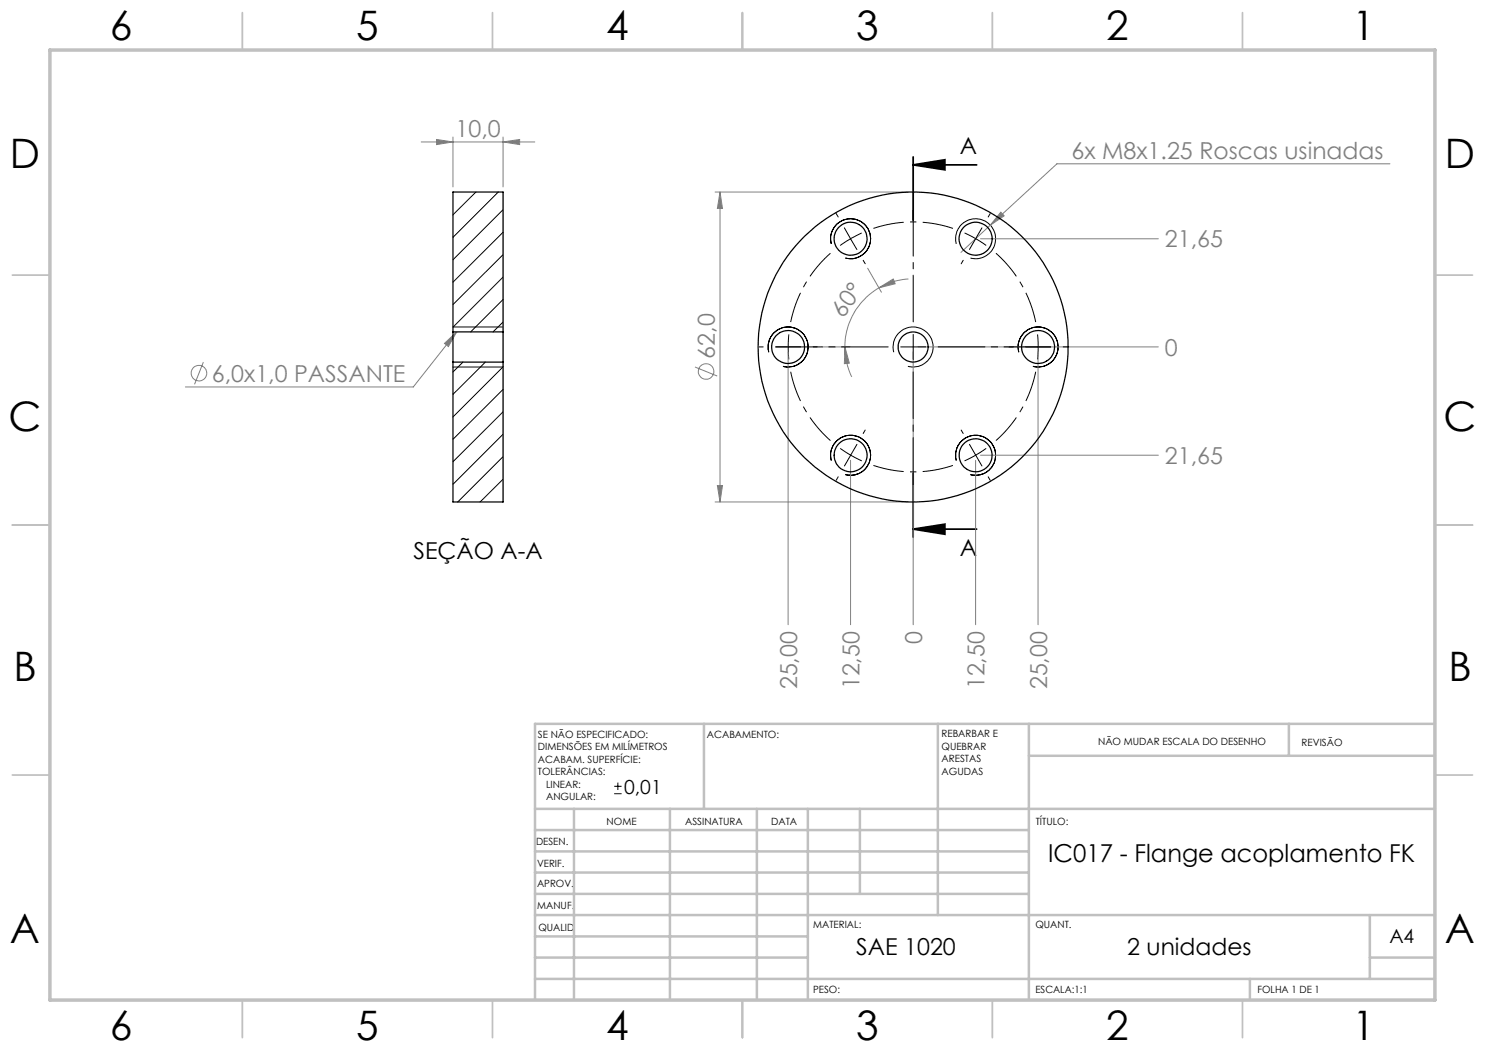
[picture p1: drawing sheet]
<svg xmlns="http://www.w3.org/2000/svg" width="297mm" height="210mm" viewBox="0 0 297 210" stroke-linecap="round" stroke-linejoin="round" font-family="sans-serif">
<g fill="none" stroke="#808080" stroke-width=".2">
<path d="M84.2 28.4h22.8M87.3 27.9l3.3 .5-3.3 .5zM90.6 27.4v10M100.6 28.4l3.3-.5v1zM100.6 27.4v10M143 38.4h38.6M144 38.4v62M144 38.4l.5 3.3h-1zM278 32.8h-66.6l-13.4 12.2M173.5 53.6l2.8 4.8M175.8 57.6l2.8-1.8 .4 1zM175.8 57.6a13.7 13.7 0 0 0-6.8 11.8"/>
<path d="M181.7 55.8a13.2 13.2 0 0 0-5.9 1.8M196.1 47.8h35.6M198 45l-5.8 5.5M200.2 42.4l.6 .8-2.8 1.8zM40.7 72.4l-1.8 4.5M88.9 68.7l2.4-2.3-1.6 2.9zM91.3 66.4l-8.6 11h-45.6M139 73.4l4.4 1.8M157.6 70.4v54.5M164.4 69.4h5.6M169 69.4l.9 3.2-1 .1zM169 69.4a13.4 13.4 0 0 0 1.4 6"/>
<path d="M182.6 70.4v54.5M183.6 69.4h48.1M207.6 70.4v54.5M143.5 97.1h1l-.5 3.3zM170.1 92.1v32.8M195.1 92.1v32.8M196.1 91h35.6M143 100.4h38.6"/>
<circle cx="39.8" cy="74.6" r="1.55"/>
<circle cx="141.2" cy="74.3" r="1.56"/>
</g>
<g fill="none" stroke="#000" stroke-width=".2">
<path d="M166.3 48.8a4 4 0 0 1 3.5-5 4 4 0 0 1 4.3 4.3 4 4 0 0 1-5 3.5M168.9 45.6l1.2 2.2M170.1 47.8l-2.1 1.3M170.1 47.8l1.3 2.1M172.3 46.6l-2.2 1.2M191.2 48.8a4 4 0 0 1 3.5-5 4 4 0 0 1 4.4 4.3 4 4 0 0 1-5 3.5M90.6 65.4h10M90.6 73.4h10M153.7 70.4a4 4 0 0 1 3.5-5 4 4 0 0 1 4.4 4.3 4 4 0 0 1-5 3.6M178.8 70.4a4 4 0 0 1 3.5-5 4 4 0 0 1 4.3 4.3 4 4 0 0 1-5 3.6M203.8 70.4a4 4 0 0 1 3.5-5 4 4 0 0 1 4.3 4.3 4 4 0 0 1-5 3.6M166.3 92.1a4 4 0 0 1 3.5-5 4 4 0 0 1 4.3 4.3 4 4 0 0 1-5 3.5"/>
<path d="M191.2 92.1a4 4 0 0 1 3.5-5 4 4 0 0 1 4.4 4.3 4 4 0 0 1-5 3.5M122.8 158.7h1.5M122.8 157.3h1.5M123.6 156.5v1.5"/>
</g>
<path d="M182.6 33l6.4-1v2zM182.6 33h12.7M182.6 31.4v12.7M182.6 94.7v12.7M182.6 105.8l6.4-1v2zM182.6 105.8h12.7" fill="none" stroke="#000" stroke-width=".35"/>
<path d="M195.1 47.7l-2.2-1.1M195.1 47.7l2.1 1.4M157.6 69.4l.2 2.5M157.6 69.4l.2-2.5M207.6 69.4l-.1-2.5M207.6 69.4l-.1 2.5M170.1 91l2.3 1.2M170.1 91l-2.1-1.3M195.1 91l2.1-1.3M195.1 91l-2.2 1.2" fill="none" stroke="#000" stroke-width=".2" stroke-dasharray="15.2 1.3 1.3 1.3" stroke-linecap="butt"/>
<path d="M166.1 50.6a25 25 0 0 0-8 13.8M190.6 45.7a25 25 0 0 0-15.9 0M158.1 74.3a25 25 0 0 0 8 13.8M207.1 64.4a25 25 0 0 0-7.9-13.8M174.7 93.1a25 25 0 0 0 15.9 0M199.2 88.1a25 25 0 0 0 7.9-13.8" fill="none" stroke="#000" stroke-width=".2" stroke-dasharray="15.2 1.3 1.3 1.3" stroke-dashoffset="9.1" stroke-linecap="butt"/>
<g fill="none" stroke="#c0c0c0" stroke-width=".35">
<path d="M48.5 2.5v7.5M98.5 2.5v7.5M148.5 2.5v7.5M198.5 2.5v7.5M248.5 2.5v7.5M2.5 55h7.5M287 55h7.5M2.5 105h7.5M287 105h7.5M2.5 155h7.5M287 155h7.5M48.5 200v7.5"/>
<path d="M98.5 200v7.5M148.5 200v7.5M198.5 200v7.5M248.5 200v7.5"/>
</g>
<g fill="none" stroke="#c0c0c0" stroke-width=".5">
<path d="M140.8 144.8v17M187.6 144.8v38.2M205.8 144.8v55.2M205.8 151.2h81.2M257.8 144.8v6.4M287 144.8h-180v55.2M107 161.8h180M107 178.8h98.8M107 174.5h98.8M107 170.3h98.8M107 166h98.8M114.8 161.8v38.2"/>
<path d="M134 161.8v38.2M151.4 161.8v38.2M161.6 161.8v38.2M172 161.8v17M107 195.8h180M107 191.5h54.6M107 187.3h54.6M107 183h180M250 195.8v4.2M274 191.5h13M274 183v12.8"/>
</g>
<path d="M10 10h277v190h-277z" fill="none" stroke="#c0c0c0" stroke-width=".7"/>
<g fill="none" stroke="#000" stroke-width=".2" stroke-dasharray="15.2 1.3 1.3 1.3">
<path d="M167.6 43.4l-.4-.7M172.6 52.1l.4 .7M192.6 52.1l-.4 .7M195.1 47.7l1.3-2.1M195.1 47.7l-1.2 2.2M197.6 43.4l.4-.7M152.6 69.4h-.8M157.6 69.4h-2.5M157.6 69.4h2.5M162.6 69.4h.8M182.6 69.4v-2.5M182.6 69.4h-2.5"/>
<path d="M182.6 69.4v2.5M182.6 69.4h2.5M202.6 69.4h-.8M207.6 69.4h2.5M207.6 69.4h-2.5M212.6 69.4h.8M167.6 95.4l-.4 .7M170.1 91l-1.2 2.2M170.1 91l1.3-2.1M172.6 86.7l.4-.7M192.6 86.7l-.4-.7M195.1 91l1.3 2.2"/>
<path d="M195.1 91l-1.2-2.1M197.6 95.4l.4 .7"/>
</g>
<path d="M177.6 69.4h-22.5M182.6 64.4v-22.5M182.6 74.4v22.5M187.6 69.4h22.5" fill="none" stroke="#000" stroke-width=".2" stroke-dasharray="15.2 1.3 1.3 1.3" stroke-dashoffset="5.9"/>
<path d="M182.6 33l6.4-1v2zM182.6 105.8l6.4-1v2z" fill="#000"/>
<g fill="#808080">
<path d="M200.2 42.4l-2.2 2.6 2.8-1.8zM87.3 27.9l3.3 .5-3.3 .5zM100.6 28.4l3.3-.5v1zM88.9 68.7l.8 .6 1.6-2.9z"/>
<path d="M175.8 57.6l2.8-1.8 .4 1zM169 69.4l.9 3.2-1 .1z"/>
<path d="M144 38.4l.5 3.3h-1zM143.5 97.1h1l-.5 3.3z"/>
</g>
<g fill="none" stroke="#000" stroke-width=".25">
<path d="M90.6 66.4v6M90.6 66.4v-28h10v28M90.6 72.4v28h10v-28M90.6 66.4h10M90.6 72.4h10M100.6 66.4v6"/>
<circle cx="170.1" cy="47.8" r="3.3"/>
<circle cx="195.1" cy="47.8" r="3.3"/>
<circle cx="157.6" cy="69.4" r="3.3"/>
<circle cx="182.6" cy="69.4" r="31"/>
<circle cx="182.6" cy="69.4" r="3"/>
<circle cx="207.6" cy="69.4" r="3.3"/>
<circle cx="170.1" cy="91" r="3.3"/>
<circle cx="195.1" cy="91" r="3.3"/>
</g>
<g fill="none" stroke="#000" stroke-width=".2">
<path d="M90.7 38.4l-.1 .1M95.2 38.4l-4.6 4.6M99.7 38.4l-9.1 9.1M100.6 41.9l-10 10.1M100.6 46.5l-10 9.9M100.6 50.9l-10 10M100.6 55.4l-10 10M100.6 59.9l-6.5 6.5M92.6 72.4l-2 2M97.1 72.4l-6.5 6.5M100.6 64.4l-2 2M100.6 73.4l-10 10"/>
<path d="M100.6 77.9l-10 10M100.6 82.4l-10 9.9M100.6 86.8l-10 10.1M100.6 91.3l-9.1 9.1M100.6 95.8l-4.6 4.6M100.6 100.3l-.1 .1"/>
</g>
<g font-size="8.1">
<text x="22" y="8">6</text>
<text x="71.2" y="8">5</text>
<text x="121.2" y="8">4</text>
<text x="171.3" y="8">3</text>
<text x="221.3" y="8">2</text>
<text x="270.5" y="8">1</text>
<text x="2" y="33.6">D</text>
<text x="289" y="33.6">D</text>
<text x="1.7" y="86.1">C</text>
<text x="288.7" y="86.1">C</text>
<text x="2.7" y="136.1">B</text>
<text x="289.7" y="136.1">B</text>
<text x="2" y="188.6">A</text>
<text x="289" y="188.6">A</text>
<text x="22" y="208">6</text>
<text x="71.2" y="208">5</text>
<text x="121.2" y="208">4</text>
<text x="171.3" y="208">3</text>
<text x="221.3" y="208">2</text>
<text x="270.5" y="208">1</text>
</g>
<text font-size="4.9" x="209.6" y="172.4">IC017 - Flange acoplamento FK</text>
<g font-size="4.7" fill="#808080">
<text x="91.1" y="27.4">10,0</text>
<text x="214.3" y="31.8">6x M8x1.25 Roscas usinadas</text>
<text x="233" y="49.5">21,65</text>
<text x="168.7" y="63.7" transform="rotate(-54 168.7 63.7)">60°</text>
<text x="142.9" y="71.7" transform="rotate(-90 142.9 71.7)">62,0</text>
<text x="233" y="71.1">0</text>
<text x="42.4" y="76.3">6,0x1,0 PASSANTE</text>
<text x="233" y="92.8">21,65</text>
<text x="184.4" y="128.8" transform="rotate(-90 184.4 128.8)">0</text>
<text x="159.4" y="137.9" transform="rotate(-90 159.4 137.9)">25,00</text>
<text x="171.9" y="137.9" transform="rotate(-90 171.9 137.9)">12,50</text>
<text x="196.9" y="137.9" transform="rotate(-90 196.9 137.9)">12,50</text>
<text x="209.4" y="137.9" transform="rotate(-90 209.4 137.9)">25,00</text>
</g>
<g font-size="4.7">
<text x="192" y="30.9">A</text>
<text x="82.7" y="111.8">SEÇÃO A-A</text>
<text x="192" y="111.2">A</text>
<text x="171.3" y="191">SAE 1020</text>
<text x="225.4" y="191">2 unidades</text>
</g>
<g font-size="3.9">
<text x="124.8" y="158.7">0,01</text>
<text x="277.9" y="188.5">A4</text>
</g>
<g font-size="2">
<text x="107.6" y="147.6">SE NÃO ESPECIFICADO:</text>
<text x="141.4" y="147.6">ACABAMENTO:</text>
<text x="188.3" y="147.5">REBARBAR E</text>
<text x="188.3" y="150">QUEBRAR</text>
<text x="219.6" y="149">NÃO MUDAR ESCALA DO DESENHO</text>
<text x="260.3" y="149.2">REVISÃO</text>
<text x="107.6" y="150.1">DIMENSÕES EM MILÍMETROS</text>
<text x="107.6" y="152.6">ACABAM. SUPERFÍCIE:</text>
<text x="107.6" y="155.1">TOLERÂNCIAS:</text>
<text x="188.3" y="152.5">ARESTAS</text>
<text x="188.3" y="155">AGUDAS</text>
<text x="109.2" y="157.6">LINEAR:</text>
<text x="109.2" y="160.1">ANGULAR:</text>
<text x="121.3" y="165">NOME</text>
<text x="137" y="164.9">ASSINATURA</text>
<text x="154.2" y="164.9">DATA</text>
<text x="207.2" y="164.9">TÍTULO:</text>
<text x="107.2" y="169.1">DESEN.</text>
<text x="107.4" y="173.3">VERIF.</text>
<text x="107.4" y="177.4">APROV.</text>
<text x="107.5" y="181.8">MANUF.</text>
<text x="162.7" y="185.5">MATERIAL:</text>
<text x="207.1" y="185.5">QUANT.</text>
<text x="107.7" y="186.1">QUALID</text>
<text x="162.6" y="198.5">PESO:</text>
<text x="207.1" y="198.6">ESCALA:1:1</text>
<text x="251.5" y="198.6">FOLHA 1 DE 1</text>
</g>
</svg>
